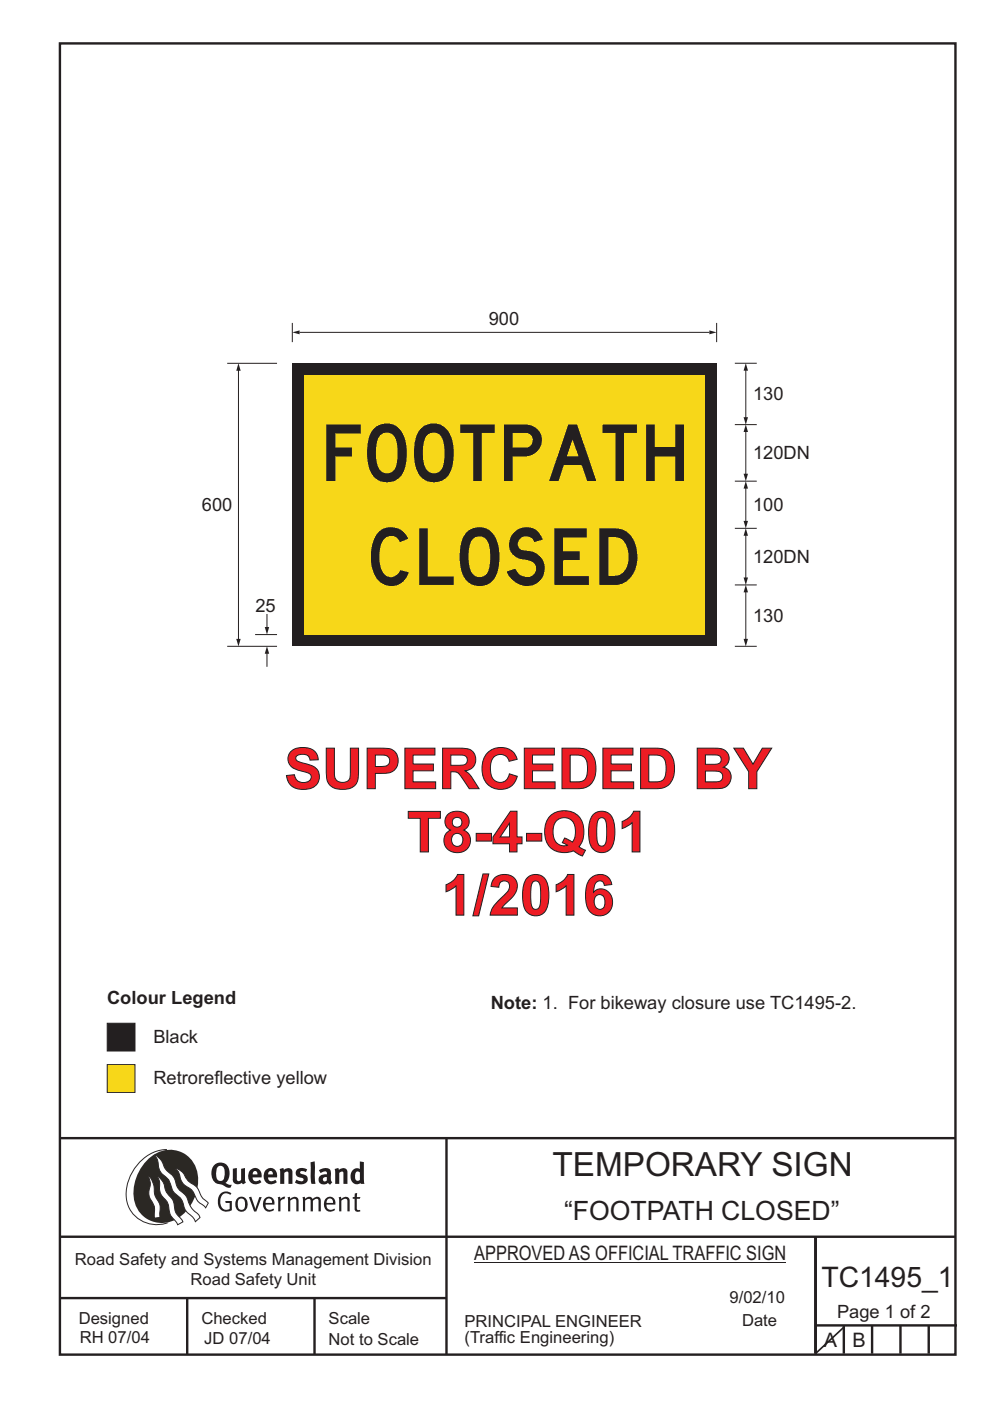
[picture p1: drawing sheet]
<svg xmlns="http://www.w3.org/2000/svg" width="210mm" height="297mm" viewBox="0 0 210 297" stroke-linecap="round" stroke-linejoin="round" font-family="sans-serif">
<g fill="none" stroke="#231f20" stroke-width=".51">
<path d="M12.7 9.2h190v278h-190zM12.7 241.3h189.9M94.7 241.4v45.8M12.7 262.2h190.1M12.7 275.2h82M39.7 275.2v12M66.7 275.2v12M173 262.2v24.8M173 281h30M179 281v6M185 281v6M191 281v6"/>
<path d="M197 281v6"/>
</g>
<path d="M35.4 243.7a9.3 9.3 0 0 0-8.6 8.6 6.5 6.5 0 0 0 8.8 7" fill="none" stroke="#2b2824" stroke-width=".21"/>
<path d="M31.4 245.8a6.1 6.1 0 0 1 6.8-1.6 6.1 6.1 0 0 1 3.8 5.7 9.5 9.5 0 0 1-5.9 9.2 6 6 0 0 1-7.8-6.3 10.3 10.3 0 0 1 3.1-7z" fill-rule="evenodd" fill="#2b2824"/>
<g fill="#fff" stroke="#2b2824" stroke-width=".21">
<path d="M31.6 249.4a1.47 1.47 0 0 1 .7 1.1l.4 1.5a4.1 4.1 0 0 0 1.1 3l.2 1.1v2l-1.2 .2-.1-1a3.9 3.9 0 0 0-.9-3.3 5 5 0 0 1 .1-2.9z" fill-rule="evenodd"/>
<path d="M37.2 247.7l.6 .2a4.2 4.2 0 0 1 1.9 2.3l1.1 .8a3.2 3.2 0 0 1 1.7 2.3l.6 .8 1.1 1-.6 1-.4-.5a3.8 3.8 0 0 1-2-2.6 4.6 4.6 0 0 0-2-1.7 5.1 5.1 0 0 1-1.3-2.8z" fill-rule="evenodd"/>
<path d="M32.8 244.9a3.4 3.4 0 0 1 2 2.5l.8 1a4.3 4.3 0 0 1 2 3.2l.6 .9a5 5 0 0 1 2.1 3.1l.7 .9a2.97 2.97 0 0 1 1.4 1.6l-1 .9a3.2 3.2 0 0 0-1.5-1.8l-.7-.9a4.6 4.6 0 0 0-2.2-3.3 4 4 0 0 1-1-2.4 4 4 0 0 0-1.6-1.7 3.6 3.6 0 0 1-.9-2.7z" fill-rule="evenodd"/>
<path d="M33.4 249.4l.8 .7 .6 1a4.4 4.4 0 0 0 1.7 3.1l.4 .9a3.9 3.9 0 0 0 1.6 3.4l.3 .6-1.1 .6a3.5 3.5 0 0 0-1.4-1.8l-.2-.5a5.9 5.9 0 0 0-1-3.1 3.6 3.6 0 0 1-1.2-3.5z" fill-rule="evenodd"/>
</g>
<g fill="#231f20">
<path d="M46.8 253.1a1.74 1.74 0 0 1 2.3-.1l-.2 .3a1.25 1.25 0 0 0-1.5-.2 1.25 1.25 0 0 0-.7 1.2 1.74 1.74 0 0 0 1.3 2.2l.7-.2v-1.2h-.8l-.1-.5h1.4v2a1.92 1.92 0 0 1-2.2 0 1.92 1.92 0 0 1-.8-2.1l.3-1z" fill-rule="evenodd"/>
<path d="M50.6 254.4a.84 .84 0 0 1 1-.1 .84 .84 0 0 1 .4 1 .84 .84 0 0 1-.3 1 .84 .84 0 0 1-1 0 2.32 2.32 0 0 1-.1-1.9zM50.3 254.1a1.93 1.93 0 0 0 .4 2.7 1.47 1.47 0 0 0 1.5-.4 1.47 1.47 0 0 0 .3-1.6 1.27 1.27 0 0 0-.9-1 1.27 1.27 0 0 0-1.3 .3z" fill-rule="evenodd"/>
<path d="M52.8 253.8l.5-.1 .9 2.6 .8-2.5h.5l-1.1 3.1h-.5z" fill-rule="evenodd"/>
<path d="M56.7 254.2a.72 .72 0 0 1 .8 .1 .72 .72 0 0 1 .2 .7h-1.4zM56.4 253.9a1.74 1.74 0 0 0 .5 3l1.1-.3 .1-.1-.1-.3a.96 .96 0 0 1-1.2 .2 .96 .96 0 0 1-.5-1h1.9a1.25 1.25 0 0 0-.4-1.4 1.25 1.25 0 0 0-1.4-.1z" fill-rule="evenodd"/>
<path d="M58.9 253.9l.5-.2 .1 .5 .4-.4 .6-.1-.2 .6a.67 .67 0 0 0-.8 .6v1.9h-.5z" fill-rule="evenodd"/>
<path d="M61 253.9l.4-.2 .2 .4a.93 .93 0 0 1 1-.4 .93 .93 0 0 1 .7 .8v2.3h-.5v-2.4a.83 .83 0 0 0-1.2 .2v2.2h-.5z" fill-rule="evenodd"/>
<path d="M64.2 253.8l.4-.1 .2 .4a.87 .87 0 0 1 .8-.4 .87 .87 0 0 1 .7 .5h.1a.89 .89 0 0 1 .9-.5 .89 .89 0 0 1 .7 .8v2.3h-.4l-.1-2.5a.87 .87 0 0 0-1.1 .3v2.2h-.5l-.1-2.5a.8 .8 0 0 0-1.1 .3v2.2h-.4z" fill-rule="evenodd"/>
<path d="M69.6 254.2a.72 .72 0 0 1 .8 .1 .72 .72 0 0 1 .2 .7h-1.3zM69.3 253.9a1.74 1.74 0 0 0 .6 3l1.1-.3 .1-.1-.2-.3a.96 .96 0 0 1-1.1 .2 .96 .96 0 0 1-.5-1h1.8a1.25 1.25 0 0 0-.4-1.4 1.25 1.25 0 0 0-1.4-.1z" fill-rule="evenodd"/>
<path d="M71.8 253.9l.5-.2 .2 .4a.93 .93 0 0 1 .9-.4 .93 .93 0 0 1 .8 .8v2.3h-.5l-.1-2.4a.83 .83 0 0 0-1.2 .2v2.2h-.5z" fill-rule="evenodd"/>
<path d="M75.3 253l.5-.1-.1 .9h.8l-.2 .4h-.6v2.2l.2 .1h.5v.3a.76 .76 0 0 1-1.2-.6v-2h-.4v-.4h.4z" fill-rule="evenodd"/>
<path d="M46.2 247.4l.4-.2a.95 .95 0 0 1 1.1 1.3v.3a1.13 1.13 0 0 1-1 1.6 1.39 1.39 0 0 1-.9-1.8l.2-.9zM45.6 246.8a2.61 2.61 0 0 0 .5 4.2l1.1 .2a1.66 1.66 0 0 0 1.7 .6l.3-.6h-.7l-.7-.4a2.7 2.7 0 0 0-.1-4.1 1.97 1.97 0 0 0-2.1 .1z" fill-rule="evenodd"/>
<path d="M49.4 247.8l.8-.2 .1 2.6 .3 .2 .5-.3v-2.3l.9-.2v2.6l.2 .5-.6 .4-.3-.3a1.12 1.12 0 0 1-1.3 .2 1.12 1.12 0 0 1-.6-1.1z" fill-rule="evenodd"/>
<path d="M53.8 248.4l.6-.1 .2 .7h-1zM53 248.2a1.74 1.74 0 0 0 .1 2.4 1.74 1.74 0 0 0 2.3 0l-.3-.5a.85 .85 0 0 1-.9 .3 .85 .85 0 0 1-.6-.8h1.9a1.47 1.47 0 0 0-.7-1.8 1.47 1.47 0 0 0-1.8 .4z" fill-rule="evenodd"/>
<path d="M57.1 248.4l.5-.1 .3 .7h-1zM56.2 248.2a1.74 1.74 0 0 0 .1 2.4 1.74 1.74 0 0 0 2.4 0l-.3-.5a.85 .85 0 0 1-1 .3 .85 .85 0 0 1-.5-.8h1.9a1.47 1.47 0 0 0-.7-1.8 1.47 1.47 0 0 0-1.9 .4z" fill-rule="evenodd"/>
<path d="M59.3 247.9l.8-.3 .2 .4a.99 .99 0 0 1 1.1-.3 .99 .99 0 0 1 .6 .9v2.4h-.8l-.1-2.5a.56 .56 0 0 0-.8 .2v2.3h-.9z" fill-rule="evenodd"/>
<path d="M62.9 248.1a1.97 1.97 0 0 1 2.3-.2l-.4 .6a.7 .7 0 0 0-1.1 .2l.4 .2a1.06 1.06 0 0 1 1.2 1 1.06 1.06 0 0 1-.9 1.1 2.32 2.32 0 0 1-1.8-.3l.3-.6 .1 .1a.86 .86 0 0 0 1.4-.1 .85 .85 0 0 0-.9-.5 .94 .94 0 0 1-.6-1.5z" fill-rule="evenodd"/>
<path d="M68.6 249.8l.7-.2v.7l-.6 .2-.2-.5zM67.6 248.1l.5 .6a1.1 1.1 0 0 1 1.2-.2v.5a1.27 1.27 0 0 0-1.3 .2 1.27 1.27 0 0 0-.3 1.4 1.24 1.24 0 0 0 1.9 .2l.4 .4 .4-.6a1.3 1.3 0 0 1-.2-1.4 1.22 1.22 0 0 0-.4-1.4 2.31 2.31 0 0 0-2.2 .3z" fill-rule="evenodd"/>
<path d="M71 247.9l.7-.3 .2 .4a.99 .99 0 0 1 1.1-.3 .99 .99 0 0 1 .7 .9v2.4h-.9v-2.5a.56 .56 0 0 0-.8 .2v2.3h-.9z" fill-rule="evenodd"/>
<path d="M75.6 248.4h.3l.4 .2v1.6l-.6 .2a1.49 1.49 0 0 1-.1-2zM76.3 246.2v1.7a1.43 1.43 0 0 0-1.5 .2 1.43 1.43 0 0 0-.4 1.4 1.33 1.33 0 0 0 .6 1.4 1.33 1.33 0 0 0 1.5-.1v.2h.8l-.1-4.6z" fill-rule="evenodd"/>
<path d="M65.9 246.4l.8-.2 .2 4.8h-.8l-.2-1.1z" fill-rule="evenodd"/>
</g>
<path d="M100.6 267.7h66.2" fill="none" stroke="#231f20" stroke-width=".21"/>
<path d="M22.7 225.7h5.9v5.9h-5.9z" fill-rule="evenodd" fill="#f7d719" stroke="#231f20" stroke-width=".21"/>
<path d="M22.7 216.9h5.9v5.9h-5.9z" fill-rule="evenodd" fill="#231f20" stroke="#231f20" stroke-width=".21"/>
<path d="M63.5 70.5h87" fill="none" stroke="#231f20" stroke-width=".21"/>
<g fill="#231f20">
<path d="M150.5 70.1l1.5 .4-1.5 .4z"/>
<path d="M62 70.5l1.5-.4v.8z"/>
</g>
<path d="M62 68.5v4M152 68.5v4" fill="none" stroke="#231f20" stroke-width=".21"/>
<path d="M62 77h90v60h-90z" fill="#231f20"/>
<path d="M64.5 79.5h85v55h-85z" fill="#f7d719"/>
<path d="M155.9 124h4.6M158.2 124.9v11.3" fill="none" stroke="#231f20" stroke-width=".21"/>
<g fill="#231f20">
<path d="M157.7 135.5h1l-.5 1.6z"/>
<path d="M158.2 124l.5 1.6h-1z"/>
</g>
<path d="M158.2 112.9v10.3" fill="none" stroke="#231f20" stroke-width=".21"/>
<g fill="#231f20">
<path d="M157.7 122.4h1l-.5 1.6z"/>
<path d="M158.2 112l.5 1.6h-1z"/>
</g>
<path d="M155.9 90h4.6M158.2 90.9v10.3M155.9 102h4.6" fill="none" stroke="#231f20" stroke-width=".21"/>
<g fill="#231f20">
<path d="M157.7 100.4h1l-.5 1.6z"/>
<path d="M158.2 90l.5 1.6h-1z"/>
</g>
<path d="M48.2 77h10.6M50.6 77.9v58.3M155.9 112h4.6M48.2 137h10.6M54.1 134.5h4.7" fill="none" stroke="#231f20" stroke-width=".21"/>
<g fill="#231f20">
<path d="M50.1 135.5h.9l-.4 1.6z"/>
<path d="M50.6 77l.4 1.6h-.9z"/>
</g>
<path d="M56.6 137.9v3.5" fill="none" stroke="#231f20" stroke-width=".21"/>
<path d="M56.6 137l.5 1.6h-.9z" fill="#231f20"/>
<path d="M56.6 130.2v3.5" fill="none" stroke="#231f20" stroke-width=".21"/>
<path d="M56.2 132.9h.9l-.5 1.6z" fill="#231f20"/>
<path d="M155.9 77h4.6M158.2 77.9v11.3M155.9 137h4.6" fill="none" stroke="#231f20" stroke-width=".21"/>
<g fill="#231f20">
<path d="M157.7 88.5h1l-.5 1.6z"/>
<path d="M158.2 77l.5 1.6h-1z"/>
</g>
<path d="M158.2 102.9v8.3" fill="none" stroke="#231f20" stroke-width=".21"/>
<g fill="#231f20">
<path d="M157.7 110.4h1l-.5 1.6z"/>
<path d="M158.2 102l.5 1.6h-1z"/>
</g>
<path d="M179 281.4l-6 5.6" fill="none" stroke="#231f20" stroke-width=".35"/>
<g font-size="12" fill="#231f20">
<text x="69.2" y="102">FOOTPATH</text>
<text x="78.6" y="124">CLOSED</text>
</g>
<g font-size="12" fill="#ed1c24">
<text x="60.3" y="167.2">SUPERCEDED BY</text>
<text x="86.3" y="180.6">T8-4-Q01</text>
<text x="93.7" y="194">1/2016</text>
</g>
<text font-size="7.1" fill="#231f20" x="117.2" y="249.3">TEMPORARY SIGN</text>
<text font-size="6" fill="#231f20" x="174.2" y="272.9">TC1495_1</text>
<text font-size="5.6" fill="#231f20" x="119.7" y="258.7">“FOOTPATH CLOSED”</text>
<g font-size="4.2" fill="#231f20">
<text x="100.6" y="267.2">APPROVED AS OFFICIAL TRAFFIC SIGN</text>
<text x="174.7" y="285.6">A</text>
<text x="180.8" y="285.6">B</text>
</g>
<g font-size="3.9" fill="#231f20">
<text x="103.7" y="69">900</text>
<text x="159.7" y="84.9">130</text>
<text x="159.7" y="97.3">120DN</text>
<text x="42.8" y="108.4">600</text>
<text x="159.7" y="108.4">100</text>
<text x="159.7" y="119.3">120DN</text>
<text x="54.2" y="129.8">25</text>
<text x="159.7" y="131.9">130</text>
<text x="22.7" y="212.8">Colour Legend</text>
<text x="104.1" y="214">Note: 1. For bikeway closure use TC1495-2.</text>
<text x="32.5" y="221.1">Black</text>
<text x="32.5" y="229.9">Retroreflective yellow</text>
<text x="177.5" y="279.5">Page 1 of 2</text>
</g>
<g font-size="3.5" fill="#231f20">
<text x="15.9" y="268.2">Road Safety and Systems Management Division</text>
<text x="40.4" y="272.5">Road Safety Unit</text>
<text x="16.7" y="280.7">Designed</text>
<text x="42.7" y="280.7">Checked</text>
<text x="69.7" y="280.7">Scale</text>
<text x="98.5" y="281.4">PRINCIPAL ENGINEER</text>
<text x="154.7" y="276.2">9/02/10</text>
<text x="157.4" y="281.2">Date</text>
<text x="16.9" y="284.8">RH 07/04</text>
<text x="43.3" y="284.9">JD 07/04</text>
<text x="69.7" y="285.2">Not to Scale</text>
<text x="98.5" y="284.8">(Traffic Engineering)</text>
</g>
</svg>
